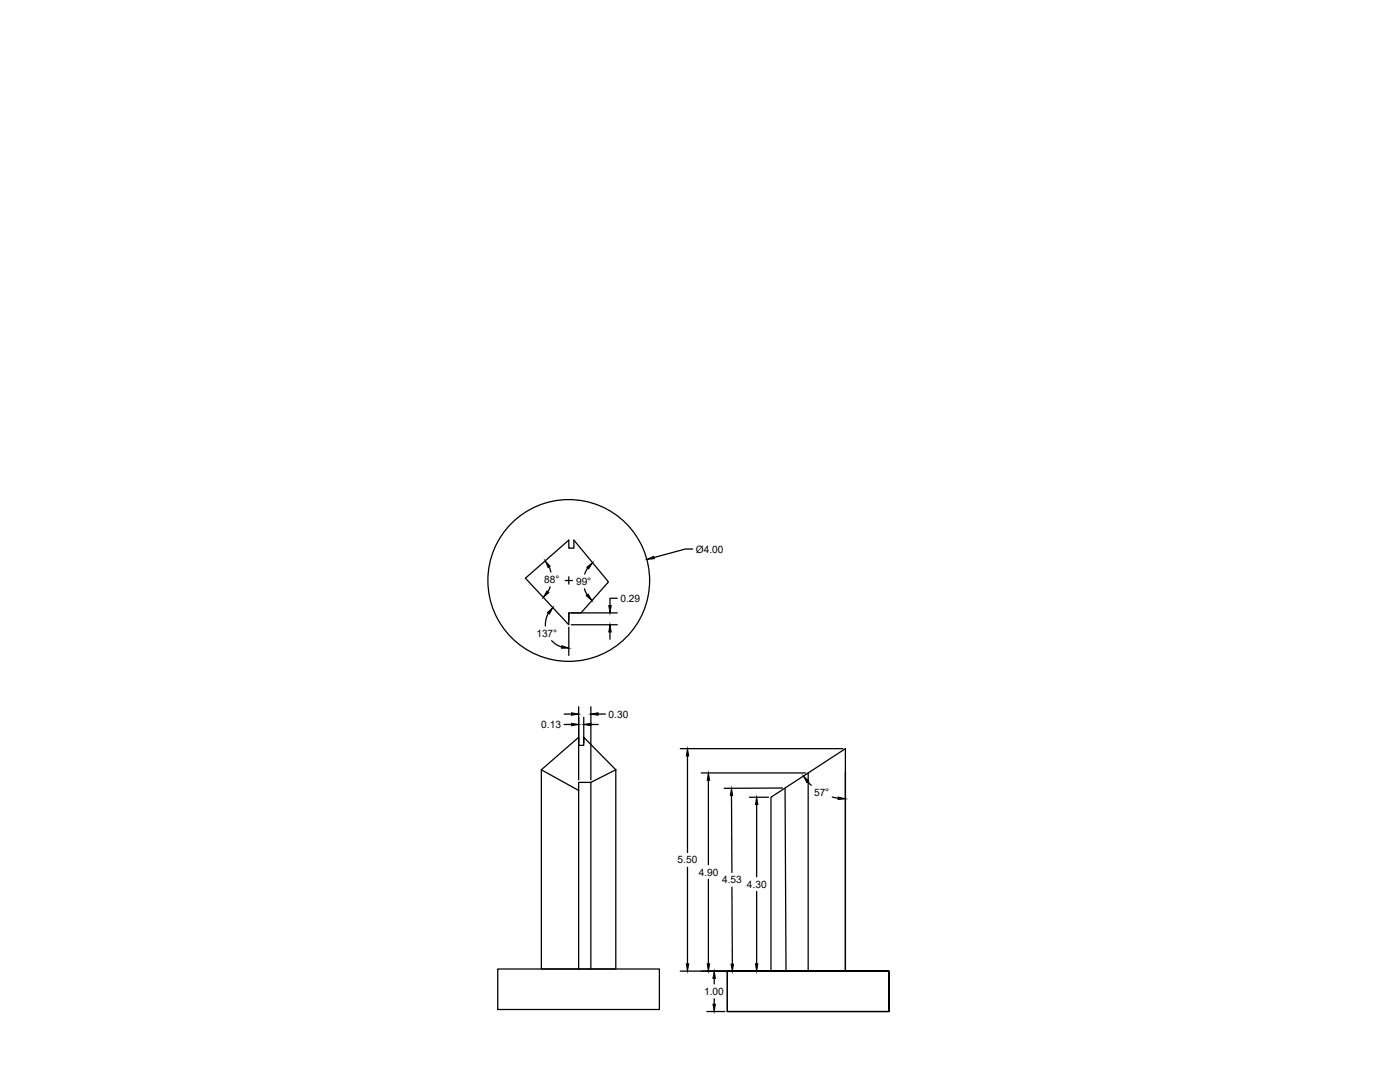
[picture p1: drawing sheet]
<svg xmlns="http://www.w3.org/2000/svg" width="279mm" height="216mm" viewBox="0 0 279 216" stroke-linecap="round" stroke-linejoin="round" font-family="sans-serif">
<!-- layer: 0 -->
<g fill="none" stroke="#000" stroke-width=".25">
<path d="M109.6 113.1l.3 1.1M109.8 117.1l-.5 1M112.8 115.8h1.5M113.5 115.1v1.5M116.6 117.5l.6 1.2M117.3 113.3l-.6 1.2M123.2 119.4h-1.5v1.4M138.2 109.6h-1.4l-6.3 1.6M109.4 122.4l-.4 .9-.2 1.6M110.1 127.8l1.1 .9 .9 .4M113.5 122.3v2.4l-8.6-9.3 8.6-7.6v1.6h1v-1.6l6.9 8.3-5.4 6.2h-2.5v1.6M113.5 125.2v5.6"/>
<path d="M114 124.7h9.2M114 122.3h9.2M121.7 126.1v1.5M108 153.6l7.5-6.5v1.6h1v-1.6l6.4 6.5v39.8h-14.9zM108 153.6l7.5 4.1v-1.6h2.4l5-2.5M112.6 142.5h1.4M112.6 144.6h1.4M115.5 141v14.6M115.5 157.7v35.7M116.5 143.1v5.1M117.9 141v14.6M117.9 156.1v37.3"/>
<path d="M117.9 144.6h1.5M119.4 142.5h1.4M135.8 149.4h32.4M137.2 150.8v19.3M139.9 154.2h20.9M141.4 155.7v16.8M146 158.7l.1 15.4M149.6 159.1h3.8M156.2 157.2l-11.7 .1M156.7 157.2l.2 36.6h.4M161.2 156l.7 .7M161.3 154.2v39.6h-7.4"/>
<path d="M166.1 159l1.2 .3M168.7 154v39.8v-44.4l-14.8 9.7v34.7h14.8M137.2 173.1v19.2M141.4 175.5v16.8M146.1 177l.1 15.4M151 160.5v14.5M151 177.9v14.4M99.3 193.4h32.3v8h-32.3zM135.8 193.8h32.4M142.5 195.2v1.1M142.5 199.3v1.1M145.2 193.8h32.2v8h-32.2h32.2v-8h-32.2v8z"/>
<path d="M156.4 193.8h-11.7M141.1 201.8h3.6"/>
<circle cx="113.5" cy="115.8" r="16.1"/>
</g>
<g fill="#000" stroke="#000" stroke-width=".2">
<path d="M108.8 111.9l1 1.1-.4 .3zM109.2 117.9l.3 .3-1.1 1zM117.1 113.2l1.2-.9-.8 1.2zM117 118.9l.4-.3 .7 1.2zM129.1 111.6l1.4-.6 .1 .5zM109.3 122.2l1-1-.7 1.3zM112.1 128.9l1.4 .4h-1.4zM121.7 124.7l.3 1.4h-.5zM121.5 120.8h.5l-.3 1.5zM114 142.2l1.5 .3-1.5 .2zM114 144.3l1.5 .3-1.5 .2zM116.5 144.6l1.4-.3v.5z"/>
<path d="M117.9 142.5l1.5-.3v.5zM137.2 149.4l.3 1.4h-.5zM141.4 154.2l.2 1.5h-.5zM146 157.3l.2 1.4h-.4zM160.3 154.8l1.1 1.1-.4 .3zM167.3 159l1.4 .4-1.4 .1zM151 159.1l.3 1.4h-.5zM137 192.3h.5l-.3 1.5zM141.1 192.3h.5l-.2 1.5zM142.5 193.8l.3 1.4h-.5zM145.9 192.4h.5l-.2 1.4zM150.8 192.3h.5l-.3 1.5z"/>
<path d="M142.3 200.4h.5l-.3 1.4z"/>
</g>
<g font-size="2">
<text x="138.9" y="110.3">Ø4.00</text>
<text x="108.6" y="116.3">88°</text>
<text x="115" y="116.7">99°</text>
<text x="123.8" y="120.1">0.29</text>
<text x="107" y="127.1">137°</text>
<text x="121.5" y="143.2">0.30</text>
<text x="108" y="145.3">0.13</text>
<text x="162.5" y="158.9">57°</text>
<text x="135.2" y="172.3">5.50</text>
<text x="139.4" y="174.7">4.90</text>
<text x="144.1" y="176.3">4.53</text>
<text x="149.1" y="177.1">4.30</text>
<text x="140.5" y="198.5">1.00</text>
</g>
</svg>
